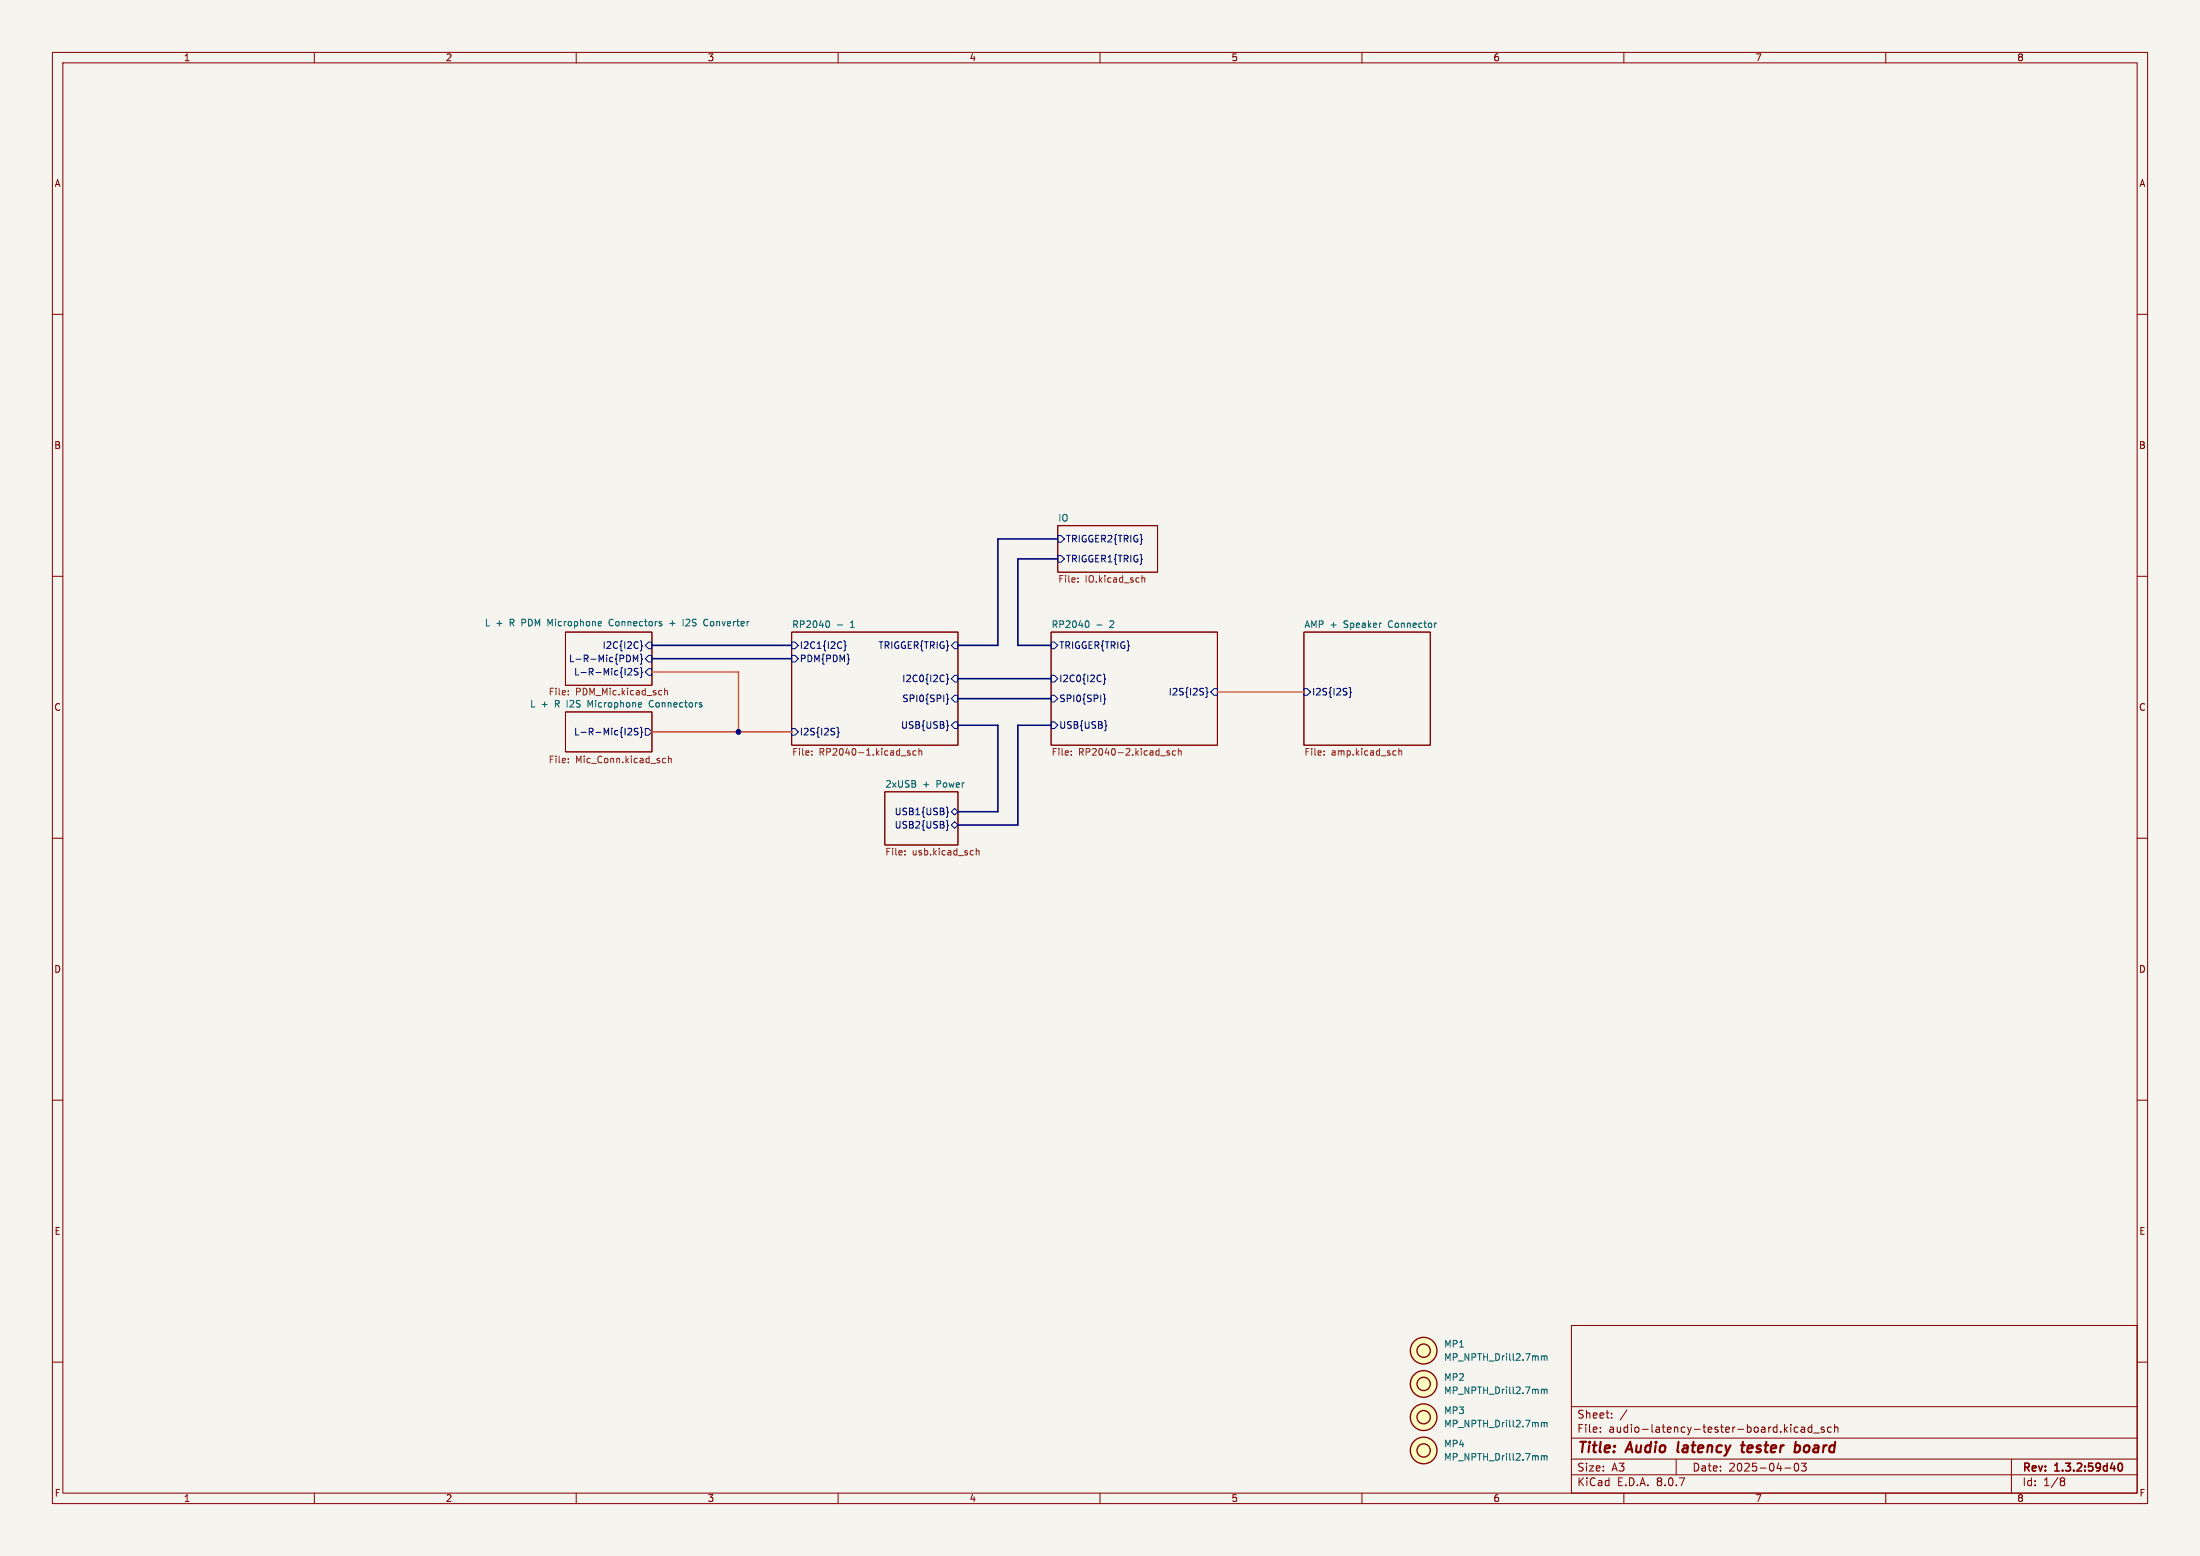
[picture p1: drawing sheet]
<svg xmlns="http://www.w3.org/2000/svg" width="420mm" height="297mm" viewBox="0 0 420 297" stroke-linecap="round" stroke-linejoin="round" font-family="sans-serif">
<path d="M0 0h420v297h-420z" fill="#f5f4ef" stroke="#f5f4ef" stroke-width=".19"/>
<g fill="none" stroke="#840000" stroke-width=".19">
<path d="M10 10h400v277h-400zM12 12h396v273h-396zM60 10v2M110 10v2M160 10v2M210 10v2M260 10v2M310 10v2M360 10v2M10 60h2M408 60h2M10 110h2"/>
<path d="M201.9 100.3h19.1v8.9h-19.1zM408 110h2M107.9 120.7h16.6v10.1h-16.6zM107.9 135.9h16.6v7.6h-16.6zM151.1 120.7h31.8v21.5h-31.8zM200.7 120.7h31.7v21.5h-31.7zM248.9 120.7h24.1v21.5h-24.1zM10 160h2M168.9 151.1h14v10.2h-14zM408 160h2M10 210h2M408 210h2"/>
<path d="M300 253h108v32h-108zM10 260h2M300 278.5h108M300 274.5h108M300 268.5h108M305.5 273.2v.2M305.5 272.5v.1M307.7 270.5v.2M307.7 269.8v.1M310.6 269.1l-1.3 1.9M320 278.5v3M341.9 271.9v.1"/>
<path d="M342.7 279.4l.2-.1a.8 .8 0 0 1 .5 .7 .8 .8 0 0 1-.5 .8l-.2-.2-.2-.4zM343.2 272.5l-.4-.1-.3 .3 .2 .6h.5M343.9 272.5h.5l.1 .9M343.9 279.3h.9l-.5 .6 .4 .1v.6l-.2 .2-.6-.2M344.5 272.7l-.5 .1a.29 .29 0 0 0-.2 .3 .29 .29 0 0 0 .2 .3l.5-.1M345.9 272.5l-.5-.1-.2 .3 .1 .6h.6M345.9 271.9v1.5M346.2 273.5h1.2M348.2 272.5l-.3-.1-.2 .2v.2l.5 .2v.3h-.5M349.6 272.5l-.4-.1-.3 .3 .1 .6h.6M350.2 272.5l.2-.1 .4 .1 .1 .9M350.2 271.9v1.5"/>
<path d="M384 278.5v6.5M408 260h2M60 285v2M110 285v2M160 285v2M210 285v2M260 285v2M300 281.5h108M310 285v2M340.7 280.2h1.2M360 285v2M393.6 282.1l.4 .1 .2 .2-.3 .3"/>
<path d="M393.6 282.7h.3M393.9 282.7l.2 .2 .1 .4-.2 .2-.4 .1"/>
</g>
<path d="M404.5 279.4l.2-.1a.8 .8 0 0 1 .5 .7 .8 .8 0 0 1-.5 .8l-.2-.2-.2-.4z" fill="none" stroke="#840000" stroke-width=".3"/>
<path d="M320.4 275.2l-.1 1.9M332.4 275.9h.7M332.7 275.2l-.2 1.7 .1 .2 .4 .1M342.9 275.9h.4l.3 .2v.7a.66 .66 0 0 1-.8 .4" fill="none" stroke="#840000" stroke-width=".4"/>
<g fill="none" stroke="#000084" stroke-width=".19">
<path d="M201.9 106h.7l.6 .7-.6 .6h-.7zM201.9 102.2h.7l.6 .7-.6 .6h-.7zM120.1 127.6h.4l.1 .3-.8 .9h.8M120.1 139l.4 .1 .1 .3-.8 .9h.8M120.9 126.3v-1.3l.4 .9 .5-.9v1.3M121.8 127.6h-.5l-.2 .1v.4l.6 .2 .1 .3-.2 .2h-.5M121.8 139.1l-.5-.1-.2 .1v.4l.6 .2 .1 .3-.2 .3-.5-.1M122.2 127.4l.3 .2v.6l.2 .2-.2 .1v.7l-.3 .1M122.2 122.3l.3 .2v.6l.2 .2-.2 .2v.6l-.3 .2M122.2 124.9l.3 .1v.6l.2 .2-.2 .2v.6l-.3 .2M122.2 138.8l.3 .2v.6l.2 .2-.2 .2v.6l-.3 .2M123.2 139.1h.6l.7 .6-.7 .6h-.6z"/>
<path d="M123.8 127.6h.7v1.3h-.7l-.6-.6zM123.8 122.6h.7v1.2h-.7l-.6-.6zM123.8 125.1h.7v1.3h-.7l-.6-.7zM151.1 139.1h.7l.6 .6-.6 .6h-.7zM151.1 122.6h.7l.6 .6-.6 .6h-.7zM151.1 125.1h.7l.6 .6-.6 .7h-.7zM159.8 138.8l.2 .2v.6l.2 .2-.2 .2v.6l-.2 .2M161.1 122.3l.2 .2v.6l.2 .2-.2 .2v.6l-.2 .2M180.7 128.7l.2 .1v.7l.2 .1-.2 .2v.6l-.2 .2M180.7 132.5l.2 .2v.6l.2 .1-.2 .2v.6l-.2 .2M180.9 138.3l.2 .2-.2 .2M182.2 122.6h.7v1.2h-.7l-.6-.6z"/>
<path d="M182.2 137.8h.7v1.3h-.7l-.6-.7zM182.2 128.9h.7v1.3h-.7l-.6-.7zM182.2 132.7h.7v1.3h-.7l-.6-.6zM200.7 122.6h.6l.6 .6-.6 .6h-.6zM200.7 137.8h.6l.6 .6-.6 .7h-.6zM200.7 128.9h.6l.6 .6-.6 .7h-.6zM200.7 132.7h.6l.6 .7-.6 .6h-.6zM210.6 128.7l.3 .1v.7l.2 .1-.2 .2v.6l-.3 .2M210.6 132.5l.3 .2v.6l.2 .1-.2 .2v.6l-.3 .2M211.1 138.3l.2 .2-.2 .2M230.2 131.2l.2 .2v.6l.2 .2-.2 .2v.6l-.2 .1M231.8 131.4h.6v1.3h-.6l-.7-.6z"/>
<path d="M248.9 131.4h.7l.6 .7-.6 .6h-.7zM257.6 131.2l.2 .2v.6l.2 .2-.2 .2v.6l-.2 .1M180.7 156.6l.2 .2v.6l.2 .2-.2 .2v.6l-.2 .1M180.7 154.1l.2 .1v.7l.2 .1-.2 .2v.6l-.2 .2M181.6 157.5l.6-.7 .7 .7-.7 .6zM181.6 154.9l.6-.6 .7 .6-.7 .7z"/>
</g>
<g fill="none" stroke="#006464" stroke-width=".19">
<path d="M114.8 118.7v.2l-.6 .1M116.5 118.3l-.2 .4 .2 .7M127.9 119h.9M130.4 118.2v1.3M131 118.3h.1M131.6 118.7l-.7 .8h.8M134.6 118.3h.5M135.1 119.3l-.5 .1M158.1 118.5a.79 .79 0 0 1 0 1.3M159.9 119.3h.9M207.6 118.5a.79 .79 0 0 1 0 1.3M209.4 119.3h1"/>
<path d="M274.2 118.9l-.2 .1M122.4 134.2l.1 .2-.6 .1M124.1 133.9l-.2 .5 .3 .5M294.3 258.8v.9M294.3 258.9l.3-.1 .2 .2M294.8 259v.7M294.8 259l.2-.2 .3 .1v.8M294.3 265.2v.8M294.3 271.5v.9M294.3 277.9v.8M294.3 278l.3-.1 .2 .1M294.3 265.3l.3-.1 .2 .1"/>
<path d="M294.3 271.6l.3-.1 .2 .2M294.8 278l.2-.1h.3v.8M294.8 265.3v.7M294.8 271.7v.7M294.8 278v.7M294.8 265.3l.2-.1h.3v.8M294.8 271.7l.2-.2 .3 .1v.8"/>
</g>
<g fill="none" stroke="#725600" stroke-width=".19">
<path d="M205.8 111v.1M205.8 110.3v.2M218 109.9v1.2M218 110.4l.2-.1h.3v.8M108.5 132.5v.1M108.5 131.9v.1M126.9 131.4v1.2M126.9 131.9l.2-.1 .3 .1v.7M108.5 144.8v.1M108.5 145.5v.1M126.6 145.5h.5M126.6 144.8h.5"/>
<path d="M127.6 144.9l.2-.2 .3 .1 .1 .8M127.6 144.3v1.3M155 144v.1M155 143.4v.1M173.7 143.4l-.3-.1-.2 .2 .1 .2 .4 .1v.3h-.5M174.9 143.4l-.4-.1-.2 .2 .1 .6h.5M175.4 143.4l.2-.1 .3 .1 .1 .7M175.4 142.9v1.2M204.5 144v.1M204.5 143.4v.1M223.3 143.4l-.3-.1-.2 .2v.2l.5 .1v.3h-.5M224.4 143.4l-.4-.1-.2 .2 .1 .6h.5"/>
<path d="M225 143.4l.1-.1 .3 .1 .1 .7M225 142.9v1.2M252.8 144v.1M252.8 143.4v.1M266.4 143.3l.1 .1M266.5 144.1h-.1M267 143.4l.2-.1 .3 .1 .1 .7M267 142.9v1.2M172.8 163.1v.1M172.8 162.4v.1M186.4 161.9v1.3M186.4 162.5l.1-.1h.4v.8"/>
</g>
<g fill="#ffffc2" stroke="#ffffc2" stroke-width=".19">
<circle cx="271.8" cy="276.9" r="1.27"/>
<circle cx="271.8" cy="276.9" r="2.54"/>
<circle cx="271.8" cy="257.8" r="1.27"/>
<circle cx="271.8" cy="257.8" r="2.54"/>
<circle cx="271.8" cy="264.2" r="1.27"/>
<circle cx="271.8" cy="264.2" r="2.54"/>
<circle cx="271.8" cy="270.5" r="1.27"/>
<circle cx="271.8" cy="270.5" r="2.54"/>
</g>
<g fill="none" stroke="#840000" stroke-width=".25">
<circle cx="271.8" cy="257.8" r="2.54"/>
<circle cx="271.8" cy="257.8" r="1.27"/>
<circle cx="271.8" cy="276.9" r="2.54"/>
<circle cx="271.8" cy="270.5" r="2.54"/>
<circle cx="271.8" cy="264.2" r="2.54"/>
<circle cx="271.8" cy="276.9" r="1.27"/>
<circle cx="271.8" cy="270.5" r="1.27"/>
<circle cx="271.8" cy="264.2" r="1.27"/>
</g>
<path d="M201.9 106.7h-7.6v16.5h6.4M201.9 102.9h-11.4v20.3h-7.6M124.5 123.2h26.6M124.5 125.7h26.6M182.9 138.4h7.6v16.5h-7.6M182.9 129.5h17.8M182.9 133.4h17.8M200.7 138.4h-6.4v19.1h-11.4" fill="none" stroke="#000084" stroke-width=".3"/>
<path d="M124.5 139.7h26.6M124.5 128.3h16.5v11.4M232.4 132.1h16.5" fill="none" stroke="#f15f32" stroke-width=".3"/>
<circle cx="141" cy="139.7" r=".46" fill="#000084" stroke="#000084" stroke-width=".19"/>
<g font-size="2.8" fill="#840000">
<text x="301" y="277.9">Title:</text>
<text x="310.6" y="277.9">Audio</text>
<text x="321.1" y="277.9">latency</text>
<text x="334.2" y="277.9">tester</text>
<text x="345" y="277.9">board</text>
</g>
<g font-size="2.1" fill="#840000">
<text x="301" y="273.7">File:</text>
<text x="301" y="271">Sheet:</text>
<text x="307.1" y="273.7">audio-latency-tester-board.kicad_sch</text>
<text x="301" y="281.1">Size:</text>
<text x="307.6" y="281.1">A3</text>
<text x="323" y="281.1">Date:</text>
<text x="330" y="281.1">2025-04-03</text>
<text x="386" y="281.3">Rev:</text>
<text x="392.4" y="281.3">1.3.2:59d40</text>
<text x="301" y="283.9">KiCad</text>
<text x="308.7" y="283.9">E.D.A.</text>
<text x="316.3" y="283.9">8.0.7</text>
<text x="386" y="283.9">Id:</text>
<text x="390.1" y="283.9">1/8</text>
</g>
<g font-size="1.8" fill="#840000">
<text x="35" y="11.9">1</text>
<text x="85" y="11.9">2</text>
<text x="135" y="11.9">3</text>
<text x="185" y="11.9">4</text>
<text x="235" y="11.9">5</text>
<text x="285" y="11.9">6</text>
<text x="335" y="11.9">7</text>
<text x="385" y="11.9">8</text>
<text x="10.3" y="35.9">A</text>
<text x="408.3" y="35.9">A</text>
<text x="10.3" y="85.9">B</text>
<text x="408.2" y="85.9">B</text>
<text x="10.3" y="135.9">C</text>
<text x="408.2" y="135.9">C</text>
<text x="10.3" y="185.9">D</text>
<text x="408.2" y="185.9">D</text>
<text x="10.3" y="235.9">E</text>
<text x="408.3" y="235.9">E</text>
<text x="10.3" y="285.9">F</text>
<text x="35" y="286.9">1</text>
<text x="85" y="286.9">2</text>
<text x="135" y="286.9">3</text>
<text x="185" y="286.9">4</text>
<text x="235" y="286.9">5</text>
<text x="285" y="286.9">6</text>
<text x="335" y="286.9">7</text>
<text x="385" y="286.9">8</text>
<text x="408.3" y="285.9">F</text>
</g>
<g font-size="1.8" fill="#006464">
<text x="201.9" y="99.6">IO</text>
<text x="92.5" y="119.6">L +</text>
<text x="97.4" y="119.6">R PDM Microphone</text>
<text x="116.9" y="119.6">Connectors</text>
<text x="128.7" y="119.6">+</text>
<text x="131.4" y="119.6">I2S</text>
<text x="135.6" y="119.6">Converter</text>
<text x="151.1" y="119.9">RP2040</text>
<text x="162.4" y="119.9">1</text>
<text x="200.7" y="119.9">RP2040</text>
<text x="212" y="119.9">2</text>
<text x="248.9" y="119.9">AMP +</text>
<text x="256.6" y="119.9">Speaker</text>
<text x="265.3" y="119.9">Connector</text>
<text x="101.1" y="135.1">L +</text>
<text x="106" y="135.1">R I2S</text>
<text x="109.9" y="133">PDM_Mic.kicad_sch</text>
<text x="112.7" y="135.1">Microphone</text>
<text x="124.6" y="135.1">Connectors</text>
<text x="168.9" y="150.4">2xUSB</text>
<text x="176.1" y="150.4">+</text>
<text x="178.9" y="150.4">Power</text>
<text x="275.6" y="257.4">MP1</text>
<text x="275.6" y="263.7">MP2</text>
<text x="275.6" y="259.9">MP_NPTH_Drill2.7mm</text>
<text x="275.6" y="266.3">MP_NPTH_Drill2.7mm</text>
<text x="275.6" y="270.1">MP3</text>
<text x="275.6" y="272.6">MP_NPTH_Drill2.7mm</text>
<text x="275.6" y="276.4">MP4</text>
<text x="275.6" y="279">MP_NPTH_Drill2.7mm</text>
</g>
<g font-size="1.8" fill="#000084">
<text x="203.4" y="107.5">TRIGGER1{TRIG}</text>
<text x="203.4" y="103.7">TRIGGER2{TRIG}</text>
<text x="114.9" y="124.1">I2C{I2C}</text>
<text x="152.6" y="124.1">I2C1{I2C}</text>
<text x="167.6" y="124.1">TRIGGER{TRIG}</text>
<text x="202.1" y="124.1">TRIGGER{TRIG}</text>
<text x="108.5" y="126.6">L-R-Mic{PDM}</text>
<text x="109.5" y="129.1">L-R-Mic{I2S}</text>
<text x="152.6" y="126.6">PDM{PDM}</text>
<text x="172.1" y="130.4">I2C0{I2C}</text>
<text x="202.1" y="130.4">I2C0{I2C}</text>
<text x="172.1" y="134.2">SPI0{SPI}</text>
<text x="202.1" y="134.2">SPI0{SPI}</text>
<text x="223" y="132.9">I2S{I2S}</text>
<text x="250.4" y="132.9">I2S{I2S}</text>
<text x="109.5" y="140.6">L-R-Mic{I2S}</text>
<text x="152.6" y="140.6">I2S{I2S}</text>
<text x="171.9" y="139.3">USB{USB}</text>
<text x="202.1" y="139.3">USB{USB}</text>
<text x="170.7" y="155.8">USB1{USB}</text>
<text x="170.7" y="158.3">USB2{USB}</text>
</g>
<g font-size="1.8" fill="#725600">
<text x="201.9" y="111.5">File:</text>
<text x="207.2" y="111.5">IO.kicad_sch</text>
<text x="104.6" y="133">File:</text>
<text x="104.6" y="146">File:</text>
<text x="109.9" y="146">Mic_Conn.kicad_sch</text>
<text x="151.1" y="144.6">File:</text>
<text x="156.4" y="144.6">RP2040-1.kicad_sch</text>
<text x="200.7" y="144.6">File:</text>
<text x="205.9" y="144.6">RP2040-2.kicad_sch</text>
<text x="248.9" y="144.6">File:</text>
<text x="254.1" y="144.6">amp.kicad_sch</text>
<text x="168.9" y="163.6">File:</text>
<text x="174.1" y="163.6">usb.kicad_sch</text>
</g>
</svg>
